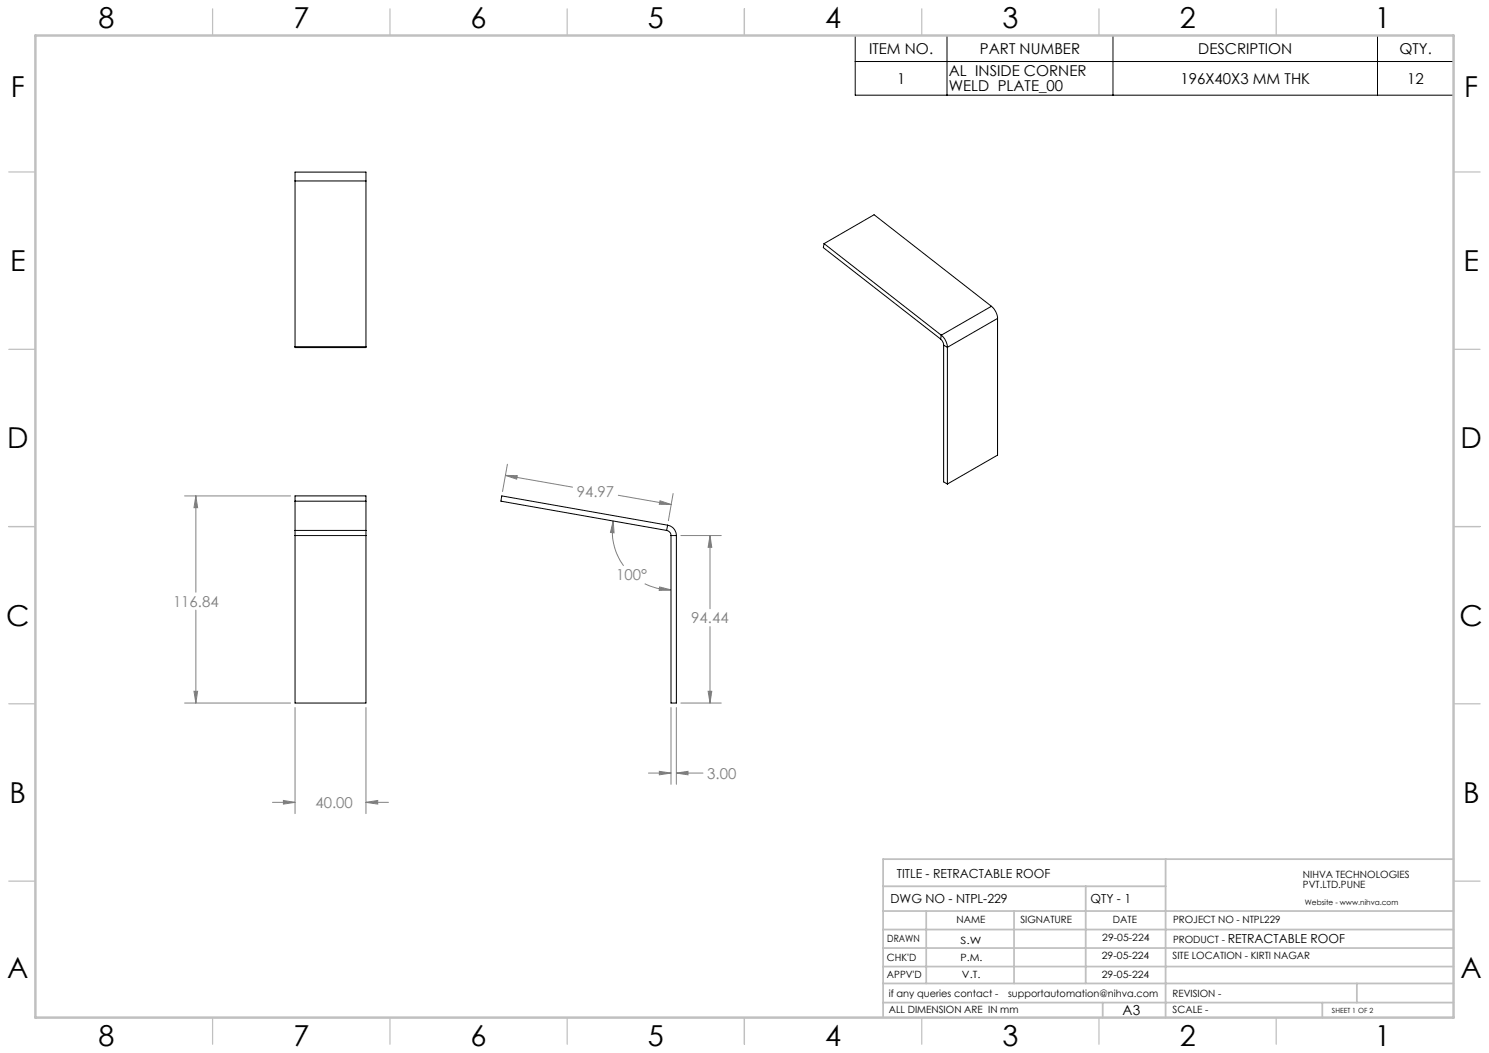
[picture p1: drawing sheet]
<svg xmlns="http://www.w3.org/2000/svg" width="420mm" height="297mm" viewBox="0 0 420 297" stroke-linecap="round" stroke-linejoin="round" font-family="sans-serif">
<g fill="none" stroke="#808080" stroke-width=".28">
<path d="M52.1 139.9h29.9M55.2 139.9l.5 3.3h-1zM55.2 139.9v27.1M142.6 134.1l3.3 .1-.2 .9zM142.6 134.1l18.9 3.3M143.1 130.9l-1.4 7.7M174.4 139.7l14.9 2.6M189.9 139.2l-1.4 7.7M173 146.9l.2 3.4-1-.1zM173 146.9a16.5 16.5 0 0 0 2.9 12.7M186.2 141.2l3.1 1.1-3.3-.1zM192.1 151.1h11.3"/>
<path d="M200.3 151.1l.5 3.3h-1.1zM200.3 151.1v20.6M55.2 172.1v26.2M181.9 164.6l3.9 1.4 3.5 .4M186.1 165.6l3.2 .8-3.4 .1zM200.3 176.7v21.6M52.1 198.3h29.9M54.7 195h1l-.5 3.3zM83.2 199.6v29.9M103.2 199.6v29.9M189.3 199.6v21.6M190.8 199.6v21.6"/>
<path d="M192.1 198.3h11.3M199.7 195h1.1l-.5 3.3zM182.9 218h6.4M186 217.6l3.3 .4-3.3 .5zM190.8 218l3.3-.4v.9zM190.8 218h7.5M76.9 226.3h6.3M79.9 225.8l3.3 .5-3.3 .5zM103.2 226.3l3.3-.5v1zM103.2 226.3h6.4"/>
</g>
<path d="M241.2 10h168.8v16.8h-168.8zM241.2 17.4h168.8M267.1 10v16.8M313.9 10v16.8M388.5 10v16.8" fill="none" stroke="#000" stroke-width=".28"/>
<g fill="none" stroke="#c0c0c0" stroke-width=".35">
<path d="M60 2.5v7.5M110 2.5v7.5M160 2.5v7.5M210 2.5v7.5M260 2.5v7.5M310 2.5v7.5M360 2.5v7.5M2.5 48.5h7.5M410 48.5h7.5M2.5 98.5h7.5M410 98.5h7.5M2.5 148.5h7.5"/>
<path d="M410 148.5h7.5M2.5 198.5h7.5M410 198.5h7.5M2.5 248.5h7.5M410 248.5h7.5M60 287v7.5M110 287v7.5M160 287v7.5M210 287v7.5M260 287v7.5M310 287v7.5M360 287v7.5"/>
</g>
<g fill="none" stroke="#c0c0c0" stroke-width=".5">
<path d="M249.1 257h160.9M249.1 250h79.7M261.3 257v20.4M286 257v20.4M306.2 250v27.4M328.8 242.3v44.7M410 242.3h-160.9v44.7M249.1 272.6h160.9M249.1 267.4h160.9M249.1 262.2h160.9M249.1 277.4h160.9M382.7 277.4v5.4"/>
<path d="M249.1 282.8h160.9M311 282.8v4.2M373 282.8v4.2"/>
</g>
<path d="M10 10h400v277h-400z" fill="none" stroke="#c0c0c0" stroke-width=".7"/>
<path d="M103.2 226.3l3.3-.5v1zM79.9 225.8l3.3 .5-3.3 .5zM54.7 195h1l-.5 3.3zM55.2 139.9l.5 3.3h-1zM142.6 134.1l3.3 .1-.2 .9zM186.2 141.2l3.1 1.1-3.3-.1zM199.7 195h1.1l-.5 3.3zM200.3 151.1l.5 3.3h-1.1zM173 146.9l.2 3.4-1-.1zM186.1 165.6l3.2 .8-3.4 .1zM186 217.6l3.3 .4-3.3 .5zM190.8 218l3.3-.4v.9z" fill="#808080"/>
<g fill="none" stroke="#000" stroke-width=".28">
<path d="M83.2 51v-2.5h20v2.5M83.2 51v47h20v-47M83.2 51h20M232.4 68.7l33.1 25.8M232.4 68.7l14.2-8.1 33 25.8M232.4 68.7l-.2 1.1 33.1 25.8M83.2 97.8h20M265.3 95.6l.5 .6 .4 1.2M265.5 94.5a4.9 4.9 0 0 1 1.7 3.5M265.5 94.5l-.2 1.1M266.2 97.4l1 .6M266.2 97.4v38.5l1 .6"/>
<path d="M267.2 98v38.5M279.6 86.4a4.8 4.8 0 0 1 1.8 3.4M279.6 86.4l-14.1 8.1M281.4 89.8l-14.2 8.2M281.4 89.8v38.6l-14.2 8.1M83.2 149.6v1.5M83.2 149.6v-9.7h20v9.7M83.2 151.1v47.2h20v-47.2M83.2 141.4h20M83.2 149.6h20M83.2 151.1h20M103.2 149.6v1.5"/>
<path d="M188 149.6a1.47 1.47 0 0 1 1.3 1.5M188.3 148.1a3 3 0 0 1 2.5 3M188.3 148.1l-.3 1.5M188.3 148.1l-46.8-8.2-.2 1.5 46.7 8.2M189.3 151.1h1.5M189.3 151.1v47.2h1.5v-47.2"/>
</g>
<g font-size="8.1">
<text x="27.8" y="8">8</text>
<text x="82.8" y="8">7</text>
<text x="132.8" y="8">6</text>
<text x="182.8" y="8">5</text>
<text x="232.8" y="8">4</text>
<text x="282.8" y="8">3</text>
<text x="332.8" y="8">2</text>
<text x="387.8" y="8">1</text>
<text x="3" y="27.2">F</text>
<text x="413" y="27.2">F</text>
<text x="2.8" y="76.5">E</text>
<text x="412.8" y="76.5">E</text>
<text x="2" y="126.5">D</text>
<text x="412" y="126.5">D</text>
<text x="1.7" y="176.5">C</text>
<text x="411.7" y="176.5">C</text>
<text x="2.7" y="226.5">B</text>
<text x="412.7" y="226.5">B</text>
<text x="2" y="275.7">A</text>
<text x="412" y="275.7">A</text>
<text x="27.8" y="295">8</text>
<text x="82.8" y="295">7</text>
<text x="132.8" y="295">6</text>
<text x="182.8" y="295">5</text>
<text x="232.8" y="295">4</text>
<text x="282.8" y="295">3</text>
<text x="332.8" y="295">2</text>
<text x="387.8" y="295">1</text>
</g>
<g font-size="4.2">
<text x="245.1" y="15.2">ITEM NO.</text>
<text x="276.4" y="15.2">PART NUMBER</text>
<text x="338" y="15.2">DESCRIPTION</text>
<text x="394.7" y="15.2">QTY.</text>
<text x="253" y="23.6">1</text>
<text x="267.6" y="21.5">AL INSIDE CORNER</text>
<text x="333" y="23.6">196X40X3 MM THK</text>
<text x="396.9" y="23.6">12</text>
<text x="267.6" y="25.7">WELD PLATE_00</text>
</g>
<g font-size="4.2" fill="#808080">
<text x="162.7" y="140.1">94.97</text>
<text x="173.8" y="163.7">100°</text>
<text x="48.8" y="171.1">116.84</text>
<text x="195" y="175.8">94.44</text>
<text x="199.5" y="219.6">3.00</text>
<text x="89" y="227.9">40.00</text>
</g>
<text font-size="3.9" x="316.7" y="286.4">A3</text>
<g font-size="3.5">
<text x="253" y="247.7">TITLE - RETRACTABLE ROOF</text>
<text x="251.2" y="254.8">DWG NO - NTPL-229</text>
<text x="307.6" y="254.8">QTY - 1</text>
<text x="346.3" y="266.1">RETRACTABLE ROOF</text>
</g>
<g font-size="2.8">
<text x="367.5" y="247.7">NIHVA TECHNOLOGIES</text>
<text x="367.5" y="250.5">PVT.LTD.PUNE</text>
<text x="269.8" y="260.4">NAME</text>
<text x="287.8" y="260.4">SIGNATURE</text>
<text x="313.9" y="260.5">DATE</text>
<text x="330.9" y="260.5">PROJECT NO - NTPL229</text>
<text x="250.3" y="265.7">DRAWN</text>
<text x="270.9" y="266.1">S.W</text>
<text x="310.9" y="265.5">29-05-224</text>
<text x="330.9" y="266.1">PRODUCT -</text>
<text x="250.2" y="271.1">CHK'D</text>
<text x="250.2" y="275.8">APPV'D</text>
<text x="270.9" y="271.1">P.M.</text>
<text x="271.3" y="275.8">V.T.</text>
<text x="310.8" y="270.6">29-05-224</text>
<text x="310.8" y="275.8">29-05-224</text>
<text x="330.7" y="270.6">SITE LOCATION - KIRTI NAGAR</text>
<text x="250.7" y="281.1">if any queries contact -</text>
<text x="284.3" y="281.1">supportautomation@nihva.com</text>
<text x="330.7" y="281.1">REVISION -</text>
<text x="250.7" y="285.6">ALL DIMENSION ARE IN mm</text>
<text x="330.7" y="285.6">SCALE -</text>
</g>
<text font-size="2.1" x="368.1" y="255.1">Website - www.nihva.com</text>
<text font-size="2" x="375.7" y="285.6">SHEET 1 OF 2</text>
</svg>
